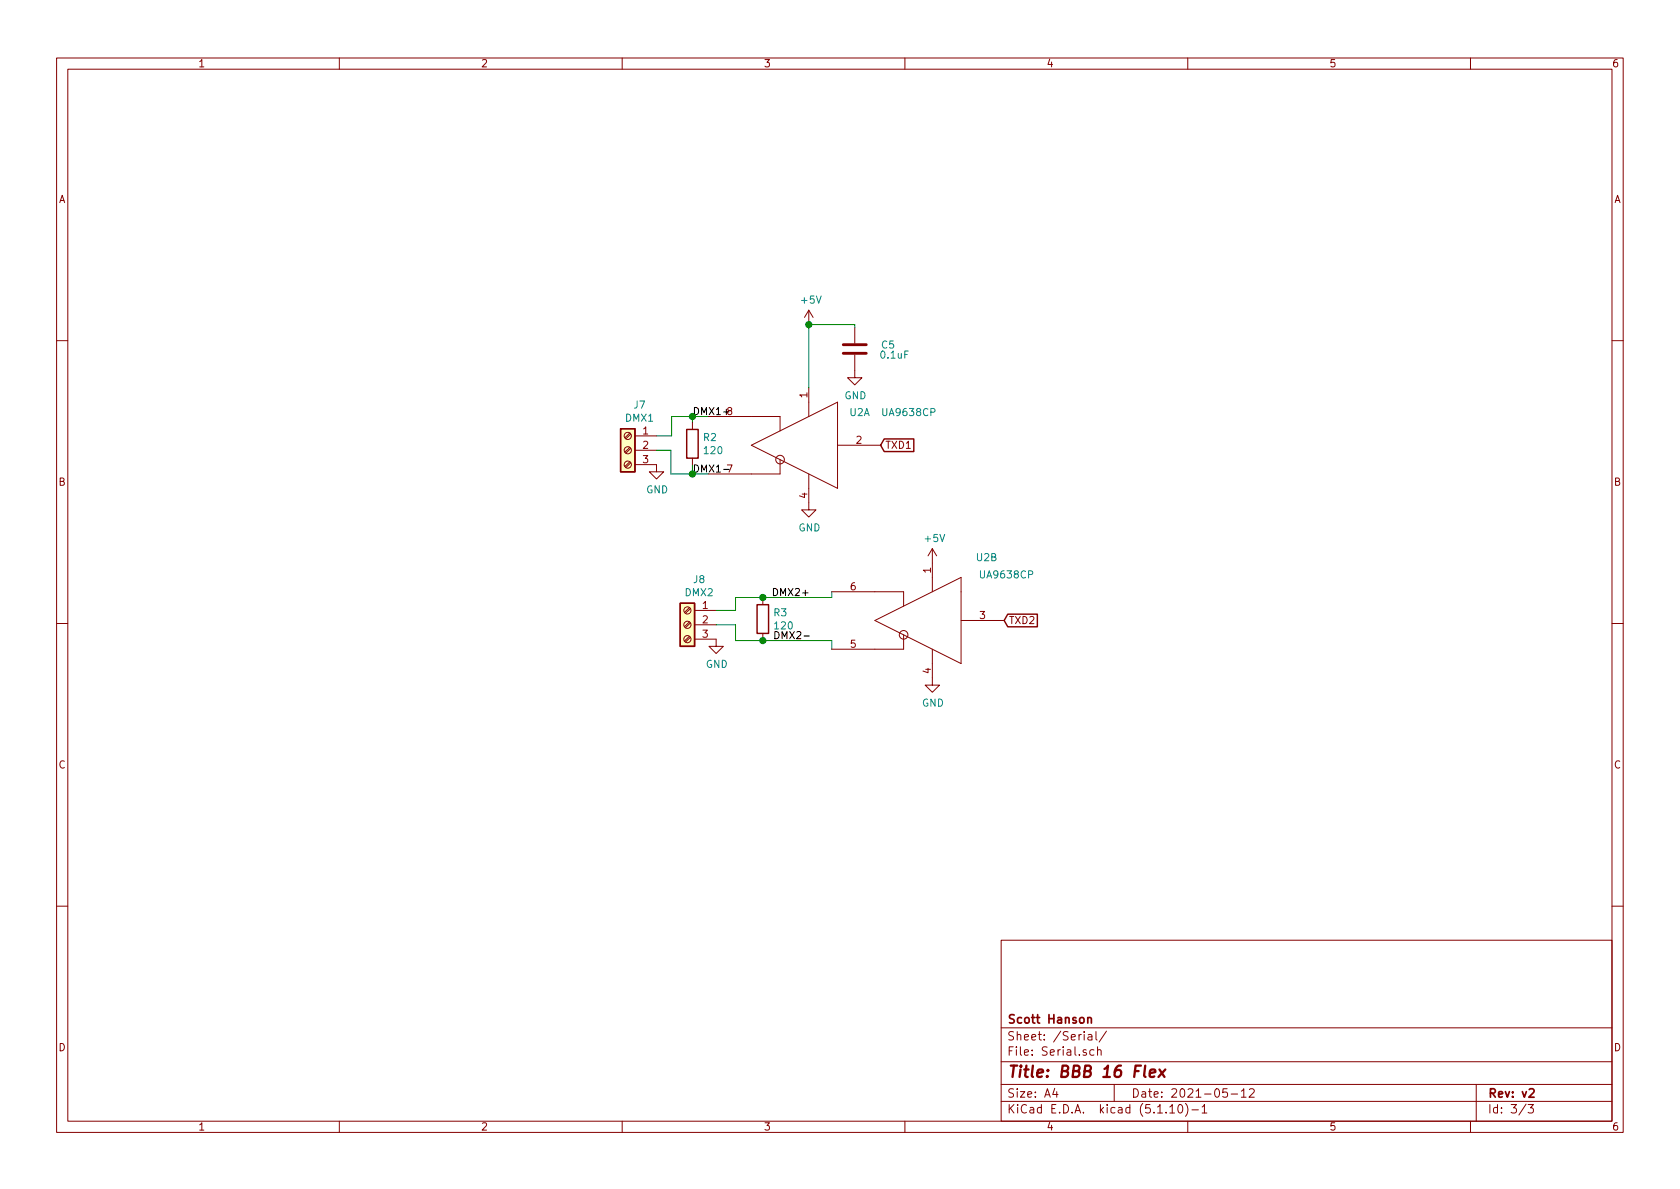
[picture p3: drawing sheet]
<svg xmlns="http://www.w3.org/2000/svg" width="297mm" height="210mm" viewBox="0 0 297 210" stroke-linecap="round" stroke-linejoin="round" font-family="sans-serif">
<g fill="none" stroke="#840000" stroke-width=".18">
<path d="M10 10.3h277v189.9h-277zM12 12.2h273v186.1h-273zM60 10.3v1.9M110 10.3v1.9M160 10.3v1.9M210 10.3v1.9M260 10.3v1.9M143 54.9v2.5M143 54.9l-.8 1.2M143 54.9l.8 1.2M151.1 57.9v2.8M10 60.2h2"/>
<path d="M111.4 79.1l-.9 .9M111.4 76.6l-.9 .8M111.5 79.3l-.8 .8M111.5 76.8l-.8 .8M112.3 77.1h3.8M112.3 79.6h3.8M122.4 74.7v1.2M125.2 73.7h12.7v2.5M132.8 78.7l15.3-7.6v15.3zM143 68.6v5.1M148.1 78.7h7.6M151.1 62.7v4.1h1.3l-1.3 1.3-1.2-1.3h1.2"/>
<path d="M285 60.2h2M111.4 81.7l-.9 .8M111.5 81.8l-.8 .9M112.3 82.2h3.8v1.2h1.2l-1.2 1.3-1.3-1.3h1.3M122.4 81v1.3M137.9 81.3v2.5h-12.7M143 83.8v6.4h1.3l-1.3 1.2-1.3-1.2h1.3M164.8 97l-.7 1.3M164.8 97v7.6M164.8 97l.8 1.3M10 110.3h2M121.9 112.5l-.9 .9"/>
<path d="M121.9 110l-.9 .8M121.9 107.4l-.9 .9M122.1 112.7l-.9 .8M122.1 110.2l-.9 .8M122.1 107.6l-.9 .9M122.8 113h3.8v1.3h1.3l-1.3 1.3-1.3-1.3h1.3M122.8 107.9h3.8M122.8 110.5h3.8M134.9 105.7v1.2M134.9 112v1.3M147.1 104.6h12.7v2.6M154.7 109.7l15.2-7.6v15.2z"/>
<path d="M159.8 112.3v2.5h-12.7M164.8 114.8v6.4h1.3l-1.3 1.2-1.2-1.2h1.2M169.9 109.7h7.6M285 110.3h2M10 160.2h2M177 166.3h108v32h-108zM285 160.2h2M60 198.3v1.9M110 198.3v1.9M160 198.3v1.9M177 194.8h108M177 191.8h108"/>
<path d="M177 187.8h108M177 181.8h108M186.5 192.5l-.4 1h1M186.8 193v1M192.4 183h.6l.1 .9M193.1 183.3l-.5 .1-.3 .2 .3 .3 .5-.1M193.4 185.7l-.4-.1-.3 .3 .1 .6 .2 .1 .4-.1M193.8 182.4v1.3l.2 .2M194.1 185.7l.2-.1 .3 .1 .1 .9M194.1 185.1v1.5M195.6 182.3l-1.3 2M197 191.8v3"/>
<path d="M206.8 195.8l.5-.5v1.5M206.8 196.8h.9M208.5 195.4l.1-.1a.8 .8 0 0 1 .5 .8 .8 .8 0 0 1-.5 .7 1 1 0 0 1-.1-1.4zM209.6 195.1a1.71 1.71 0 0 1 0 2.3M210 198.3v1.9M210.7 196.3h1.2M212.5 195.8l.5-.5v1.5M212.5 196.8h.9M217 192.5h-.7l-.1 .7 .2-.1 .5 .1 .1 .2v.5l-.2 .1-.6-.1M217.7 193.5h1.1M219.5 193l.4-.5v1.5M219.5 194h.8"/>
<path d="M220.9 192.7l.2-.2h.4l.2 .2 .1 .3-1 1h1M260 198.3v1.9M261 191.8v6.5M269.8 195.2l-1.2 2M270.2 195.3h.9l-.5 .6 .4 .1v.7l-.2 .1-.6-.1"/>
<circle cx="111" cy="77.1" r=".63"/>
<circle cx="111" cy="79.6" r=".63"/>
<circle cx="111" cy="82.2" r=".63"/>
<circle cx="137.9" cy="81.3" r=".76"/>
<circle cx="121.5" cy="113" r=".63"/>
<circle cx="121.5" cy="110.5" r=".63"/>
<circle cx="121.5" cy="107.9" r=".63"/>
<circle cx="159.8" cy="112.3" r=".76"/>
</g>
<path d="M192.3 179.9v1M192.3 180.1l.1-.1a.37 .37 0 0 1 .6 .1v.8M270.4 192.7l.2-.2h.4l.2 .5-.9 1h.9" fill="none" stroke="#840000" stroke-width=".3"/>
<path d="M203.3 189.8l1-.2-.1-.4-.5-.1-.4 .3v.9l.2 .1 .6-.1M205 189.1l.9 1.3M206 189.1l-1.2 1.3" fill="none" stroke="#840000" stroke-width=".41"/>
<path d="M109.7 75.8h2.6v7.6h-2.6zM121.4 75.9h2v5.1h-2zM156.3 77.6h5.3v2.3h-5.3l-.6-1.2zM120.3 106.7h2.5v7.6h-2.5zM133.9 106.9h2v5.1h-2zM178.2 108.6h5.2v2.2h-5.2l-.7-1.1z" fill="none" stroke="#840000" stroke-width=".25"/>
<g fill="#ffffc2" stroke="#ffffc2" stroke-width=".18">
<path d="M120.3 106.7h2.5v7.6h-2.5z"/>
<path d="M109.7 75.8h2.6v7.6h-2.6z"/>
</g>
<path d="M149.1 62.5h4.1M149.1 61h4.1" fill="none" stroke="#840000" stroke-width=".51"/>
<path d="M151.1 57.9v-.5h-8.1v11.2M116.1 79.6h2.5v4.2h3.8M122.4 74.7v-1h-3.7v3.4h-2.6M126.6 110.5h3.4v2.8h17.1v1.5M147.1 104.6v1.1h-17.1v2.2h-3.4" fill="none" stroke="#008400" stroke-width=".18"/>
<path d="M142.2 112.5h.9" fill="none" stroke="#000" stroke-width=".18"/>
<g fill="#008400" stroke="#008400" stroke-width=".25">
<circle cx="143" cy="57.4" r=".51"/>
<circle cx="122.4" cy="83.8" r=".51"/>
<circle cx="122.4" cy="73.7" r=".51"/>
<circle cx="134.9" cy="105.7" r=".51"/>
<circle cx="134.9" cy="113.3" r=".51"/>
</g>
<text font-size="2.8" fill="#840000" x="178" y="190.5">Title: BBB 16 Flex</text>
<g font-size="2.1" fill="#840000">
<text x="178" y="184">Sheet: /Serial/</text>
<text x="178" y="181">Scott Hanson</text>
<text x="178" y="186.7">File: Serial.sch</text>
<text x="178" y="196.9">KiCad E.D.A. kicad (5.1.10)-1</text>
<text x="178" y="194.1">Size: A4</text>
<text x="200" y="194.1">Date: 2021-05-12</text>
<text x="263" y="194.1">Rev: v2</text>
<text x="263" y="196.9">Id: 3/3</text>
</g>
<g font-size="1.8" fill="#840000">
<text x="35" y="11.9">1</text>
<text x="85" y="11.9">2</text>
<text x="135" y="11.9">3</text>
<text x="185" y="11.9">4</text>
<text x="235" y="11.9">5</text>
<text x="285" y="11.9">6</text>
<text x="10.4" y="35.9">A</text>
<text x="285.4" y="35.9">A</text>
<text x="142.7" y="70.3" transform="rotate(-90 142.7 70.3)">1</text>
<text x="113.7" y="76.8">1</text>
<text x="113.7" y="79.4">2</text>
<text x="113.7" y="81.9">3</text>
<text x="151.4" y="78.5">2</text>
<text x="156.5" y="79.4">TXD1</text>
<text x="10.4" y="85.9">B</text>
<text x="142.7" y="88.1" transform="rotate(-90 142.7 88.1)">4</text>
<text x="285.4" y="85.9">B</text>
<text x="164.6" y="101.3" transform="rotate(-90 164.6 101.3)">1</text>
<text x="124.2" y="107.7">1</text>
<text x="150.4" y="104.4">6</text>
<text x="124.2" y="110.2">2</text>
<text x="124.2" y="112.8">3</text>
<text x="173.3" y="109.5">3</text>
<text x="178.3" y="110.4">TXD2</text>
<text x="150.4" y="114.5">5</text>
<text x="164.6" y="119.1" transform="rotate(-90 164.6 119.1)">4</text>
<text x="10.4" y="135.9">C</text>
<text x="285.4" y="135.9">C</text>
<text x="10.4" y="185.9">D</text>
<text x="285.4" y="185.9">D</text>
<text x="35" y="199.9">1</text>
<text x="85" y="199.9">2</text>
<text x="135" y="199.9">3</text>
<text x="185" y="199.9">4</text>
<text x="235" y="199.9">5</text>
<text x="285" y="199.9">6</text>
</g>
<g font-size="1.8" fill="#008484">
<text x="141.8" y="53.7">+5V</text>
<text x="155.8" y="63.4">0.1uF</text>
<text x="155.9" y="61.6">C5</text>
<text x="149.3" y="70.6">GND</text>
<text x="110.6" y="74.6">DMX1</text>
<text x="112.1" y="72.3">J7</text>
<text x="124.4" y="78">R2</text>
<text x="150.2" y="73.6">U2A</text>
<text x="156.2" y="73.6">UA9638CP</text>
<text x="124.6" y="80.3">120</text>
<text x="114.2" y="87.2">GND</text>
<text x="141.2" y="94">GND</text>
<text x="163.6" y="95.9">+5V</text>
<text x="172.7" y="99.2">U2B</text>
<text x="121.2" y="105.4">DMX2</text>
<text x="122.7" y="103.1">J8</text>
<text x="173.5" y="102.3">UA9638CP</text>
<text x="136.9" y="109">R3</text>
<text x="137.1" y="111.3">120</text>
<text x="124.8" y="118.1">GND</text>
<text x="163" y="125">GND</text>
</g>
<g font-size="1.8">
<text x="122.4" y="73.4">DMX1+8</text>
<text x="122.4" y="83.6">DMX1- 7</text>
<text x="136.4" y="105.4">DMX2+</text>
<text x="136.7" y="113">DMX2-</text>
</g>
</svg>
